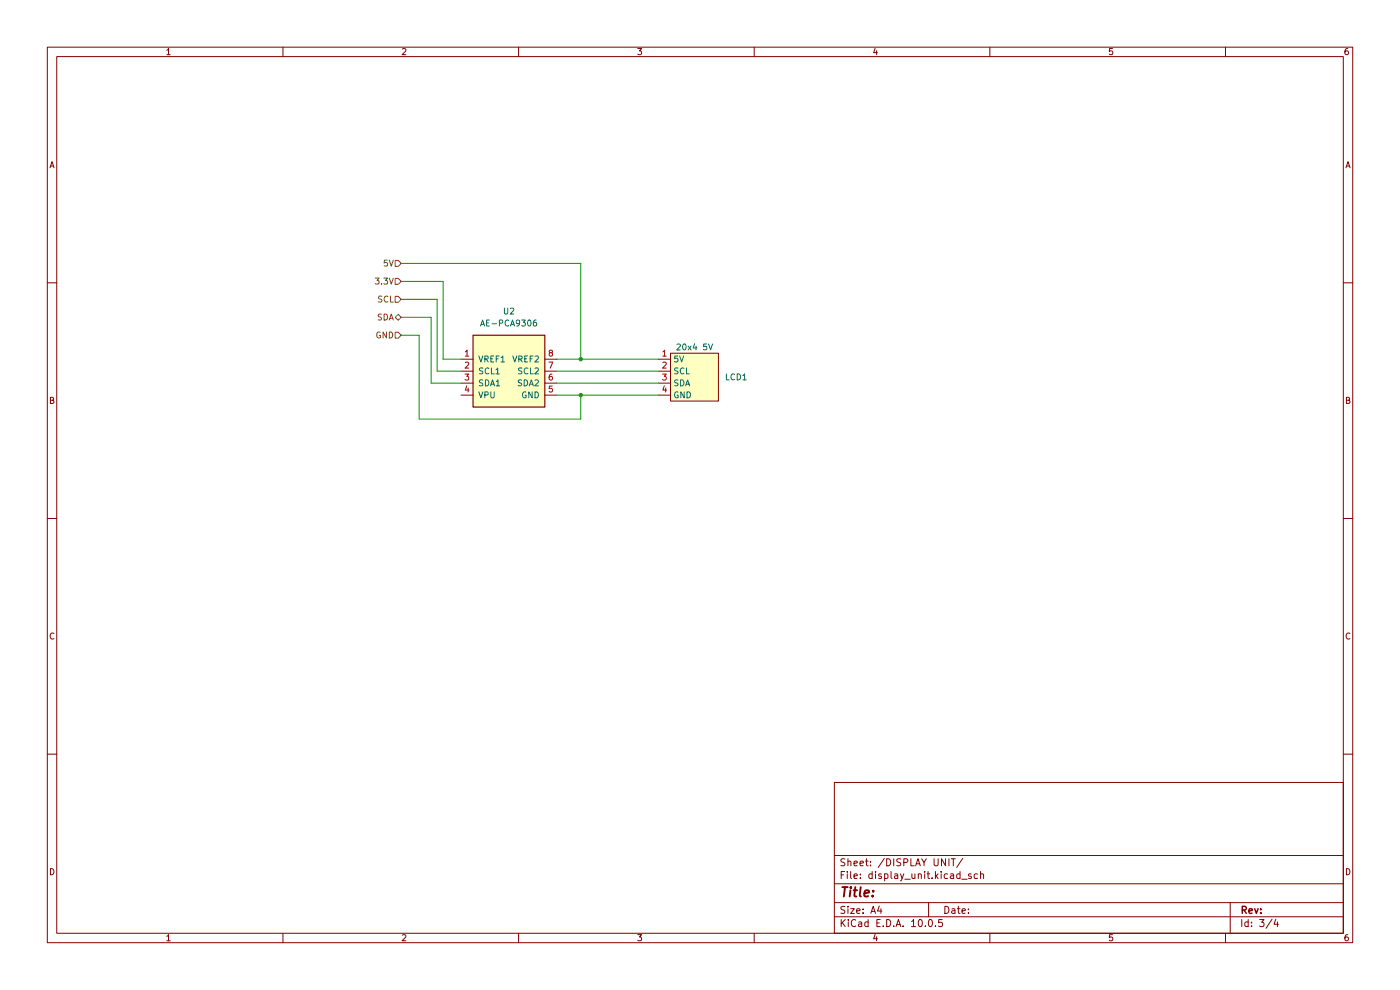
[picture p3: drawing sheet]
(kicad_sch
 (version 20260306)
 (generator "eeschema")
 (generator_version "10.0")
 (paper "A4")
 (lib_symbols
  (symbol "M304N:AE-PCA9306"
   (pin_names
    (offset 1.016)) (exclude_from_sim no) (in_bom yes) (on_board yes)
   (in_pos_files yes)
   (duplicate_pin_numbers_are_jumpers no)
   (property "Reference" "U" (at -6.35 10.16 0) (show_name no) (do_not_autoplace no) (effects (font (size 1.27 1.27)) (justify left)))
   (property "Value" "AE-PCA9306" (at -6.35 6.35 0) (show_name no) (do_not_autoplace no) (effects (font (size 1.27 1.27)) (justify left)))
   (property "Footprint" "" (at -10.16 8.89 0) (show_name no) (do_not_autoplace no) (hide yes) (effects (font (size 1.27 1.27))))
   (property "Datasheet" "https://akizukidenshi.com/download/ds/akizuki/m5452-ae-pca9306.pdf" (at 3.81 13.97 0) (show_name no) (do_not_autoplace no) (hide yes) (effects (font (size 1.27 1.27))))
   (property "Description" "Dual bidirectional I2C Bus and SMBus voltage level translator" (at 0 0 0) (show_name no) (do_not_autoplace no) (hide yes) (effects (font (size 1.27 1.27))))
   (symbol "AE-PCA9306_0_1"
    (rectangle (start -7.62 8.89) (end 7.62 -6.35) (stroke (width 0.254) (type default)) (fill (type background))))
   (symbol "AE-PCA9306_1_1"
    (pin power_in line (at -10.16 3.81 0) (length 2.54) (name "VREF1" (effects (font (size 1.27 1.27)))) (number "1" (effects (font (size 1.27 1.27)))))
    (pin bidirectional line (at -10.16 1.27 0) (length 2.54) (name "SCL1" (effects (font (size 1.27 1.27)))) (number "2" (effects (font (size 1.27 1.27)))))
    (pin bidirectional line (at -10.16 -1.27 0) (length 2.54) (name "SDA1" (effects (font (size 1.27 1.27)))) (number "3" (effects (font (size 1.27 1.27)))))
    (pin input line (at -10.16 -3.81 0) (length 2.54) (name "VPU" (effects (font (size 1.27 1.27)))) (number "4" (effects (font (size 1.27 1.27)))))
    (pin power_in line (at 10.16 -3.81 180) (length 2.54) (name "GND" (effects (font (size 1.27 1.27)))) (number "5" (effects (font (size 1.27 1.27)))))
    (pin bidirectional line (at 10.16 -1.27 180) (length 2.54) (name "SDA2" (effects (font (size 1.27 1.27)))) (number "6" (effects (font (size 1.27 1.27)))))
    (pin bidirectional line (at 10.16 1.27 180) (length 2.54) (name "SCL2" (effects (font (size 1.27 1.27)))) (number "7" (effects (font (size 1.27 1.27)))))
    (pin power_in line (at 10.16 3.81 180) (length 2.54) (name "VREF2" (effects (font (size 1.27 1.27)))) (number "8" (effects (font (size 1.27 1.27))))))
   (embedded_fonts no))
  (symbol "M304N:LCD_20x4" (exclude_from_sim no) (in_bom yes) (on_board yes)
   (in_pos_files yes)
   (duplicate_pin_numbers_are_jumpers no)
   (property "Reference" "LCD" (at 0 0 0) (show_name no) (do_not_autoplace no) (effects (font (size 1.27 1.27))))
   (property "Value" "" (at 0 0 0) (show_name no) (do_not_autoplace no) (effects (font (size 1.27 1.27))))
   (property "Footprint" "" (at 0 0 0) (show_name no) (do_not_autoplace no) (hide yes) (effects (font (size 1.27 1.27))))
   (property "Datasheet" "" (at 0 0 0) (show_name no) (do_not_autoplace no) (hide yes) (effects (font (size 1.27 1.27))))
   (property "Description" "" (at 0 0 0) (show_name no) (do_not_autoplace no) (hide yes) (effects (font (size 1.27 1.27))))
   (symbol "LCD_20x4_1_1"
    (rectangle (start -5.08 -1.27) (end 5.08 -11.43) (stroke (width 0) (type solid)) (fill (type background)))
    (pin power_in line (at -7.62 -2.54 0) (length 2.54) (name "5V" (effects (font (size 1.27 1.27)))) (number "1" (effects (font (size 1.27 1.27)))))
    (pin input line (at -7.62 -5.08 0) (length 2.54) (name "SCL" (effects (font (size 1.27 1.27)))) (number "2" (effects (font (size 1.27 1.27)))))
    (pin bidirectional line (at -7.62 -7.62 0) (length 2.54) (name "SDA" (effects (font (size 1.27 1.27)))) (number "3" (effects (font (size 1.27 1.27)))))
    (pin power_in line (at -7.62 -10.16 0) (length 2.54) (name "GND" (effects (font (size 1.27 1.27)))) (number "4" (effects (font (size 1.27 1.27))))))
   (embedded_fonts no)))
 (junction
  (at 123.19 76.2)
  (diameter 0)
  (color 0 0 0 0))
 (junction
  (at 123.19 83.82)
  (diameter 0)
  (color 0 0 0 0))
 (wire
  (pts (xy 92.71 63.5) (xy 92.71 78.74))
  (stroke (width 0) (type default)))
 (wire
  (pts (xy 85.09 55.88) (xy 123.19 55.88))
  (stroke (width 0) (type default)))
 (wire
  (pts (xy 123.19 83.82) (xy 139.7 83.82))
  (stroke (width 0) (type default)))
 (wire
  (pts (xy 91.44 81.28) (xy 97.79 81.28))
  (stroke (width 0) (type default)))
 (wire
  (pts (xy 93.98 76.2) (xy 93.98 59.69))
  (stroke (width 0) (type default)))
 (wire
  (pts (xy 118.11 78.74) (xy 139.7 78.74))
  (stroke (width 0) (type default)))
 (wire
  (pts (xy 88.9 88.9) (xy 123.19 88.9))
  (stroke (width 0) (type default)))
 (wire
  (pts (xy 118.11 83.82) (xy 123.19 83.82))
  (stroke (width 0) (type default)))
 (wire
  (pts (xy 123.19 76.2) (xy 139.7 76.2))
  (stroke (width 0) (type default)))
 (wire
  (pts (xy 85.09 63.5) (xy 92.71 63.5))
  (stroke (width 0) (type default)))
 (wire
  (pts (xy 123.19 83.82) (xy 123.19 88.9))
  (stroke (width 0) (type default)))
 (wire
  (pts (xy 92.71 78.74) (xy 97.79 78.74))
  (stroke (width 0) (type default)))
 (wire
  (pts (xy 85.09 67.31) (xy 91.44 67.31))
  (stroke (width 0) (type default)))
 (wire
  (pts (xy 85.09 59.69) (xy 93.98 59.69))
  (stroke (width 0) (type default)))
 (wire
  (pts (xy 85.09 71.12) (xy 88.9 71.12))
  (stroke (width 0) (type default)))
 (wire
  (pts (xy 118.11 76.2) (xy 123.19 76.2))
  (stroke (width 0) (type default)))
 (wire
  (pts (xy 88.9 71.12) (xy 88.9 88.9))
  (stroke (width 0) (type default)))
 (wire
  (pts (xy 97.79 76.2) (xy 93.98 76.2))
  (stroke (width 0) (type default)))
 (wire
  (pts (xy 91.44 67.31) (xy 91.44 81.28))
  (stroke (width 0) (type default)))
 (wire
  (pts (xy 123.19 76.2) (xy 123.19 55.88))
  (stroke (width 0) (type default)))
 (wire
  (pts (xy 118.11 81.28) (xy 139.7 81.28))
  (stroke (width 0) (type default)))
 (hierarchical_label "SDA"
  (shape bidirectional)
  (at 85.09 67.31 180)
  (effects (font (size 1.27 1.27)) (justify right)))
 (hierarchical_label "GND"
  (shape input)
  (at 85.09 71.12 180)
  (effects (font (size 1.27 1.27)) (justify right)))
 (hierarchical_label "SCL"
  (shape input)
  (at 85.09 63.5 180)
  (effects (font (size 1.27 1.27)) (justify right)))
 (hierarchical_label "5V"
  (shape input)
  (at 85.09 55.88 180)
  (effects (font (size 1.27 1.27)) (justify right)))
 (hierarchical_label "3.3V"
  (shape input)
  (at 85.09 59.69 180)
  (effects (font (size 1.27 1.27)) (justify right)))
 (symbol
  (lib_id "M304N:LCD_20x4")
  (at 147.32 73.66 0)
  (unit 1)
  (body_style 1)
  (exclude_from_sim no)
  (in_bom yes)
  (on_board yes)
  (in_pos_files yes)
  (dnp no)
  (fields_autoplaced yes)
  (property "Reference" "LCD1" (at 153.67 80.0099 0) (show_name no) (do_not_autoplace no) (effects (font (size 1.27 1.27)) (justify left)))
  (property "Value" "20x4 5V" (at 147.32 73.66 0) (show_name no) (do_not_autoplace no) (effects (font (size 1.27 1.27))))
  (property "Footprint" "" (at 147.32 73.66 0) (hide yes) (show_name no) (do_not_autoplace no) (effects (font (size 1.27 1.27))))
  (property "Datasheet" "" (at 147.32 73.66 0) (hide yes) (show_name no) (do_not_autoplace no) (effects (font (size 1.27 1.27))))
  (property "Description" "" (at 147.32 73.66 0) (hide yes) (show_name no) (do_not_autoplace no) (effects (font (size 1.27 1.27))))
  (pin "3")
  (pin "4")
  (pin "1")
  (pin "2"))
 (symbol
  (lib_id "M304N:AE-PCA9306")
  (at 107.95 80.01 0)
  (unit 1)
  (body_style 1)
  (exclude_from_sim no)
  (in_bom yes)
  (on_board yes)
  (in_pos_files yes)
  (dnp no)
  (fields_autoplaced yes)
  (property "Reference" "U2" (at 107.95 66.04 0) (show_name no) (do_not_autoplace no) (effects (font (size 1.27 1.27))))
  (property "Value" "AE-PCA9306" (at 107.95 68.58 0) (show_name no) (do_not_autoplace no) (effects (font (size 1.27 1.27))))
  (property "Footprint" "" (at 97.79 71.12 0) (hide yes) (show_name no) (do_not_autoplace no) (effects (font (size 1.27 1.27))))
  (property "Datasheet" "https://akizukidenshi.com/download/ds/akizuki/m5452-ae-pca9306.pdf" (at 111.76 66.04 0) (hide yes) (show_name no) (do_not_autoplace no) (effects (font (size 1.27 1.27))))
  (property "Description" "Dual bidirectional I2C Bus and SMBus voltage level translator" (at 107.95 80.01 0) (hide yes) (show_name no) (do_not_autoplace no) (effects (font (size 1.27 1.27))))
  (pin "4")
  (pin "8")
  (pin "2")
  (pin "3")
  (pin "1")
  (pin "7")
  (pin "5")
  (pin "6")))
